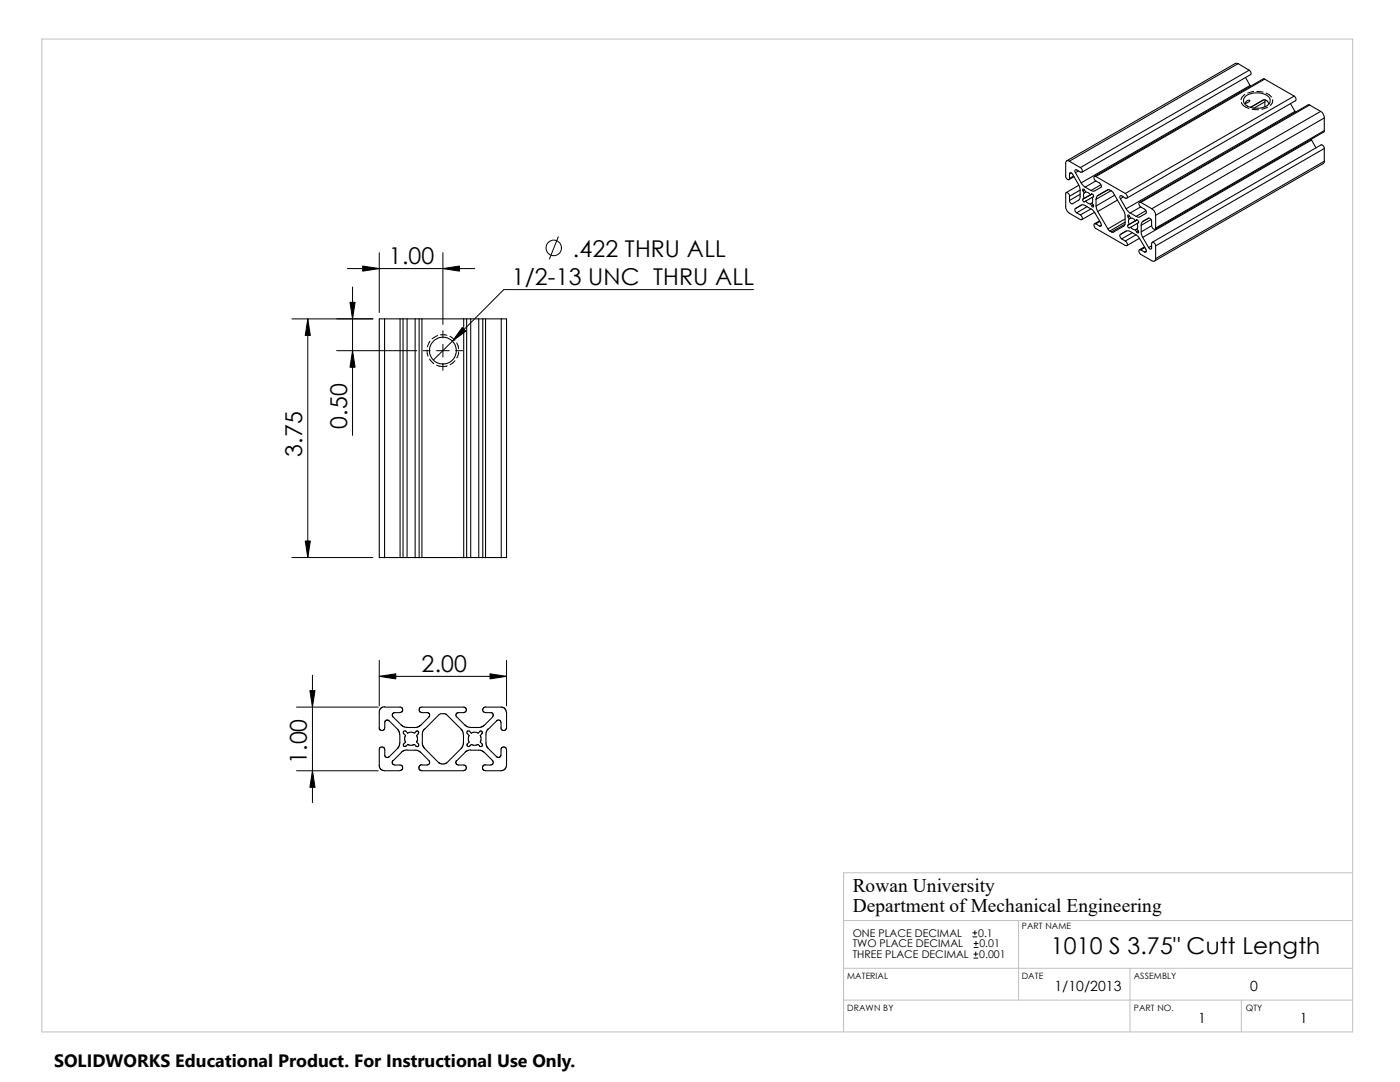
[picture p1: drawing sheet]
<svg xmlns="http://www.w3.org/2000/svg" width="279mm" height="216mm" viewBox="0 0 279 216" stroke-linecap="round" stroke-linejoin="round" font-family="sans-serif">
<path d="M8.3 7.8h261.7v198.1h-261.7zM270 174.2h-101.6v31.7M168.4 193.2h101.6M168.4 183.7h101.6M168.4 199.6h101.6M203.3 183.7v15.9M225.5 193.2v12.7M247.7 199.6v6.3" fill="none" stroke="#c0c0c0" stroke-width=".2"/>
<g fill="none" stroke="#000" stroke-width=".21">
<path d="M247.1 12.7h-.6l-33.6 19.4M247.1 12.7l-33.7 19.5M247.1 12.7l2.2 1.3M248.6 15.5l.9 1.6M248.7 19.1a3.8 3.8 0 0 1 4.7 .5 1.47 1.47 0 0 1-1.5 1.9 3.5 3.5 0 0 1-3.6-1 1.1 1.1 0 0 1 .4-1.4zM249.3 14l-33.7 19.4M249.3 14a.63 .63 0 0 1 .3 .9l-33.7 19.5M249.5 17.1l.1 .1M249.5 17.1l-33.7 19.4M252.1 20l.2-.1 .6 .3 .3 .5M252.4 15.8l-.3-.1-33.7 19.5M252.4 15.8l5.9 3.4"/>
<path d="M252.4 15.8l-33.7 19.4M252.5 19.9l-.1 .4M258.3 19.2a.67 .67 0 0 1 .2 .9l-33.6 19.4M258.3 19.2l-33.7 19.4M213.4 32.2l2.2 1.2M213.4 32.2a.43 .43 0 0 0-.5-.1 .43 .43 0 0 0-.2 .5v2.5a.49 .49 0 0 0 .2 .6 .49 .49 0 0 0 .5 0v-.1M213.4 34.7v.9M213.4 39.2v.8M213.4 34.7l.3-.2 .4 .3 1.3 2.4 .2 .7M213.4 39.2a.6 .6 0 0 0-.7-.7v2.7a1.82 1.82 0 0 0 .7 1.3l2.3 1.4a.53 .53 0 0 0 .3-.6 .53 .53 0 0 0-.4-.4M213.8 34.5l-.4 .2M214.2 35.1l-.8 .5"/>
<path d="M214.3 35.3l-1 .6M214.6 34.5l1.2 2M215.2 34.1l-.6 .4M215.3 37l-2.5 1.4M215.6 37.9l-.2 1.9-1.3 .8a.58 .58 0 0 1-.7-.6M215.6 37.9l-2.2 1.3M215.6 38.8l-2.2 1.2M215.6 33.4a.56 .56 0 0 1 .2 1l-.9-.5a.3 .3 0 0 0-.4 .2 .3 .3 0 0 0 .1 .4M215.8 36.5l.8 .8M216.2 39.7a.34 .34 0 0 0-.1 .4 .34 .34 0 0 0 .4 .2l.2-.2M216.2 38.1l.2 .4M216.4 38.5l-.2 .3 .2 .8"/>
<path d="M216.4 39.6l-.2 .1M216.5 37.9l.2 .4M216.5 37.9l-.3 .2M216.5 37.9l-.3-.2v.4M216.6 37.3l1.1 .7M216.7 38.3l-.3 .2M216.7 38.3l.5 .1 .4 .5M217.8 38.7l-.2 .2M217.8 38.7h.1M217.8 38.7a.37 .37 0 0 1 .4 .6M217.9 38.7l-.3 .2M217.9 38.7l-1.5 .9"/>
<path d="M217.9 38.7l-1.7 1M217.9 39.4l-1.2 .7M217.9 39.4l.2 .4-.2 .7M218.2 39.3l-.3 .1M218.2 39.2v.1M218.7 35.2a.31 .31 0 0 0-.4 .2 .31 .31 0 0 0 .1 .4l.3 .3M218.7 36.1l.8 .4a.59 .59 0 0 1 .2 .9l-1.3 .7-.7-.1M218.7 36.1l-2.1 1.2M218.7 35.2l5.9 3.4M218.7 39.8v1.3M218.7 39.8l.3-.7 2.4-1.3 .7 .5 2.3 3.9 .1 .8v1.7l-.1 .3-2.2 1.4-.4-.1M219.7 36.9l-2 1.1"/>
<path d="M221.7 38.1l-3 1.7M222.5 38.9l-3.8 2.2M223 39.9l-3.9 2.3M223.6 39.7l1.1 2M224.2 39.3l-.6 .4M224.6 38.6a.59 .59 0 0 1 .2 1l-1.2-.6-.1 .2 .1 .5M248.7 20.2l.3-.2h.4l-.2 .4-.6 .3zM249.6 21.4l2.5-1.4zM252.4 20.3l-2.2 1.3M252.4 20.3v1M257.6 20.7l.8 1.5M258.4 22.2l.1 .2"/>
<path d="M258.4 22.2l-33.7 19.5M261.4 21l-.3-.1-33.7 19.5M261.4 21l-33.7 19.4M261.4 21l2.2 1.2M261.7 27.8v.1M261.7 27.9l-33.7 19.5M261.7 27.9l.9 1.6M263.6 22.2l-33.7 19.5M263.6 22.2a1.64 1.64 0 0 1 .7 1.3M264.3 26.1l-.1 .2-33.7 19.5M264.3 32.2l-.2 .4-33.7 19.5M264.3 23.5l-33.7 19.5"/>
<path d="M264.3 23.5v2.6M264.3 29.6v2.6M264.3 26.1l-33.7 19.4M264.3 29.6l-33.7 19.5M264.3 32.2l-33.7 19.4M264.3 29.6a.65 .65 0 0 0-.6-.7l-33.7 19.4M214.6 41.6a.58 .58 0 0 0 .3 .9M214.6 41.6l1.6-.7 1.5 .8M214.9 42.5l.7 .4M215.8 40.9l-1.2 .7M216.7 40.1l.6 .5 .3 .1M217 41.2l-2.1 1.3"/>
<path d="M217.6 40.7l.2 .4M217.7 41.7l-2.1 1.2M217.7 41.7l.7 .5 1.3 2.3a.32 .32 0 0 1 .2 .4 .32 .32 0 0 1-.4 .2M217.9 40.5l.3 .4M217.9 40.5l-.3 .2M218.2 40.9v.4h-.2l-.2-.2M218.2 40.9l-.4 .2M218.4 42.4l-2.5 1.4M218.7 44.7l-.1-.1a.53 .53 0 0 0-.3 .5 .53 .53 0 0 0 .4 .5l5.9 3.4a.31 .31 0 0 0 .4-.1 .31 .31 0 0 0-.1-.5l-.3-.3M218.7 44.7l.8 .4M218.7 41.1l.4 1.1M219.1 42.2l2 3.5"/>
<path d="M219.4 44.1l-1 .6M219.5 44.2l-.8 .5M219.8 44.9l-.3 .2M221.1 45.7l.4 .4M221.5 46.1l.3 .2M223.9 47.7l.7 .4M224.5 44.7l-2.7 1.6M224.5 43.7l-3.4 2M224.5 44.3l-3 1.8M224.7 41.7l.9 .8M225.1 44.9a.34 .34 0 0 0 0 .4 .34 .34 0 0 0 .3 .2l.3-.2M225.1 43.3l.2 .4"/>
<path d="M225.3 43.7l-.1 .3 .1 .8-.2 .1M225.4 43.1l.3 .4M225.4 43.1l-.3 .2M225.4 43.1l-.3-.2v.4M225.6 42.5l1.1 .7M225.7 45.3l.4 .5 .5 .1M225.7 43.5l-.4 .2M225.7 43.5l.6 .2 .3 .4M226 46.4l-2.1 1.3M226.6 45.9l.2 .4M226.7 46.9l-2.1 1.2M226.7 46.9l-1.5-.8h-.5l-1.1 .7a.63 .63 0 0 0 .3 .9"/>
<path d="M226.7 46.9l.5 .3 1.5 2.5 .1 .5-.4 .1M226.8 43.9a.33 .33 0 0 1 .4 .2 .33 .33 0 0 1 0 .3M226.8 43.9l-.2 .2M226.9 43.9h-.1M226.9 43.9l-.3 .2M226.9 43.9l-1.8 1M226.9 44.6a.9 .9 0 0 1 0 1.1M226.9 45.7l.3 .4M226.9 45.7l-.3 .2M226.9 44.6l-1.2 .7M227.2 46.1v.3l-.4-.1M227.2 44.4l-.3 .2"/>
<path d="M227.2 44.4h.1M227.2 46.1l-.4 .2M227.4 47.5l-2.5 1.5M227.7 41.3l-2.1 1.2M227.7 40.4l2.2 1.3M227.7 49.9l.7 .4M227.7 40.4a.34 .34 0 0 0-.4 .2 .34 .34 0 0 0 .1 .4l.3 .3 .7 .4a.58 .58 0 0 1 .3 .9l-1.3 .7-.7-.1M227.7 49.9a.31 .31 0 0 0-.4 .1 .31 .31 0 0 0 .1 .4l.3 .4 2.2 1.2a.46 .46 0 0 0 .5 .1 .46 .46 0 0 0 .2-.5M227.8 45v1.3M227.8 46.3l.2 1.1M228 44.2l-.2 .8M228 44.2l1.2-.6a.58 .58 0 0 1 .6 .6v.8"/>
<path d="M228 47.4l1.2 2M228.4 49.3l-1 .5M228.5 49.4l-.8 .5M228.7 42l-2 1.2M228.8 50.1l-.4 .2M229.2 43.5l-1.2 .7M229.7 43.8l-1.9 1.2M229.8 45a.54 .54 0 0 0 .2 .6 .54 .54 0 0 0 .6 0v-.1M229.8 45l-2 1.3M229.8 49.1l-.6 .3M229.9 41.7a1.54 1.54 0 0 1 .7 1.3M230.6 49.1a.52 .52 0 0 0-.2-.6 .52 .52 0 0 0-.5 0l-.1 1.2h-.2l-.4-.3"/>
<path d="M230.6 43v2.5M230.6 49.1v2.5M76.8 63.6v47.7M76.8 63.6h3M76.8 63.6h-1.1v47.7h1.1M79.8 63.6h.6M79.8 63.6v47.7M80.4 63.6h.8M80.4 63.6v47.7M81.2 63.6h1.6M81.2 63.6v47.7M82.8 63.6h.9"/>
<path d="M82.8 63.6v47.7M83.7 63.6h.5M83.7 63.6v47.7M84.2 63.6h8.3M84.2 63.6v47.7M92.5 63.6h.6M92.5 63.6v47.7M93.1 63.6h.8M93.1 63.6v47.7M93.9 63.6h1.6M93.9 63.6v47.7M95.5 63.6h.9"/>
<path d="M95.5 63.6v47.7M96.4 63.6h.5M96.4 63.6v47.7M96.9 63.6h3.1M96.9 63.6v47.7M100 63.6v47.7M100 63.6h1.1v47.7h-1.1M76.8 111.3h3M79.8 111.3h.6M80.4 111.3h.8M81.2 111.3h1.6M82.8 111.3h.9"/>
<path d="M83.7 111.3h.5M84.2 111.3h8.3M92.5 111.3h.6M93.1 111.3h.8M93.9 111.3h1.6M95.5 111.3h.9M96.4 111.3h.5M96.9 111.3h3.1M75.6 152.7l.3 .7 .6 .4h3.3M76.8 141.1h3.2l.3 .2 .1 .3-.2 .5-1.5 .1-.4 .4v.3l1.8 1.8M76.8 141l-.8 .3-.3 .5v3.4M76.8 150.7l-.1-1.5-.5-.2-.3 .1-.2 .3v3.3"/>
<path d="M77.6 143.8l-.3-.2-.5 .3v1.3l-.2 .5-.6 .1-.2-.2-.2-.4M77.7 143.8l1.8 1.9 .2 .3 .1 2.6-.3 .6-1.8 1.8-.6 .1-.3-.4M78.4 151.8l-.2 .3 .3 .5 1.5 .1 .3 .1v.6l-.1 .2-.4 .2M81.2 149.7l2.2 .1 .5 .2 1.8 1.8 .1 .3-.2 .4-1.4 .2M81.2 149.6l-.9 .3-1.9 1.9M81.3 148.5l.5 .2 .9-.2 .3 .3M83.4 146.4l.1-.3a.27 .27 0 0 0-.2-.3 .27 .27 0 0 0-.3 .2l-.3 .3-.9-.2-.4 .2-.5-.4a.32 .32 0 0 0-.4 .1 .32 .32 0 0 0 .1 .4l.3 .4-.2 .6 .2 .7-.4 .4v.2l.1 .2 .3 .1 .5-.5M83.5 146.4l-.4 .4 .2 .4-.2 .9 .5 .5a.33 .33 0 0 1-.2 .4 .33 .33 0 0 1-.4-.2M84.2 141.1h8.5l.3 .2 .1 .3-.2 .5-1.7 .1-.2 .3v.3l1.8 1.9M84.2 152.6l-.3 .1-.3 .5 .3 .5 .3 .1h8.3M84.2 141.1l-.4 .1-.1 .2v.6l.5 .2h1.3l.3 .5-.2 .3M84.7 145.5l-.4 .7 .1 2.6 .1 .3 3.1 3.1"/>
<path d="M85.6 143l-1.6 1.7-.7 .4h-2.4l-.8-.4M89.1 142.6l-.3-.2-1 .1-3 3M89.2 142.6l3 3.1 .3 .9M91.1 151.8l-.2 .3 .3 .5 1.5 .1 .3 .1v.6l-.1 .2-.4 .2M92.5 146.6v2l-.3 .6-3.2 3.1-.8 .1-.6-.2M93.9 149.7h2l.7 .5M93.9 149.6l-.9 .3-1.9 1.9M96.1 146.4l.1-.3a.27 .27 0 0 0-.2-.3 .27 .27 0 0 0-.3 .2l-.3 .3-.9-.2-.4 .2-.5-.5h-.3l-.1 .2v.3l.4 .5-.2 .6 .2 .7-.4 .4v.3a.31 .31 0 0 0 .6 0l.3-.3M96.2 146.4l-.4 .4 .2 .4-.2 .9 .5 .5a.33 .33 0 0 1-.2 .4 .33 .33 0 0 1-.4-.2l-.3-.3-.4 .2-1-.2M96.7 150.2l1.7 1.6 .1 .3-.4 .5-1.2 .1M96.9 141.1h3.4l.6 .4 .1 .6M96.9 141.1l-.4 .1-.1 .2v.6l.5 .2h1.3l.3 .5-.2 .3"/>
<path d="M97.4 145.5l-.4 .7v2.5l.2 .4 1.9 1.9M98.3 143l-1.6 1.7-.7 .4h-2.4l-.8-.4M99.1 151l.4 .2 .4-.3 .1-1.5 .2-.3 .3-.1 .5 .2 .1 .4v3.1l-.4 .8-.7 .3h-3.4l-.3-.4v-.4l.3-.3 .3-.1M100 145.2l-.1-1.2-.5-.4-.2 .1-1.7 1.8M101.1 142.1l-.1 3.3-.1 .3-.4 .1-.3-.1-.3-.5"/>
<circle cx="88.4" cy="70" r="2.68"/>
</g>
<g fill="none" stroke="#000" stroke-width=".2">
<path d="M247.6 19.8h.1M248.4 18.8l-.5 .6-.2 .4M250.2 18.2l-1.2 .4M250.8 18.2l1.3 .2M252.7 18.6l.6 .3 .4 .4M254 19.9a.96 .96 0 0 1-.5 1.1M247.7 20.4a1.94 1.94 0 0 0 1.6 1.2M249.9 21.8l1.3 .1M253 21.4l-1.2 .4M69.3 53.6h25.4M70.4 57.3v29.6M75.7 50.4v12"/>
<path d="M88.4 50.4v14.3M111.4 47.2l-1.8 4.5M150.4 57.8h-49.9l-14 14M58.3 63.6h16.1M61.4 63.6v47.7M67.2 70h16M84.5 70h1.4M85.2 69.8l.2 1.3M85.7 71.6l.9 1M85.8 68.1l-.5 1.1M87.1 72.9a2.56 2.56 0 0 0 2.1 .1M87.1 70h2.6"/>
<path d="M87.3 66.9l-1.1 .7M87.9 66.8l1.3 .1M88.4 66v1.4M88.4 68.7v2.5M88.4 72.5v1.4M89.8 67.1l1 .8M90.8 72l-1 .8M90.9 70h1.4M91.1 68.4l.4 1.2M91.5 70.2l-.4 1.2M58.3 111.3h16.1M62.4 134.7v25.4"/>
<path d="M75.7 131.8v9M75.7 135h25.4M101.1 131.8v9M59.2 153.8h16.3M59.2 141.1h16.3M194.1 186.9h.8M194.1 186.1h.8M194.4 191.2h.8M194.4 190.4h.8M194.4 189.1h.8M194.4 188.3h.8M194.6 185.7v.8"/>
<path d="M194.7 189.9v.9M194.8 187.8v.8"/>
<circle cx="110.5" cy="49.5" r="1.55"/>
</g>
<path d="M72.4 53.1l3.3 .5-3.3 .5zM88.4 53.6l3.3-.5v1zM61.4 63.6l.5 3.3h-1zM70.4 70l.5 3.3h-1.1zM69.8 60.3h1.1l-.5 3.3zM92.2 65.4l.8 .7-2.7 2zM60.9 107.9h1l-.5 3.4zM75.7 135l3.3-.5v1zM97.8 134.5l3.3 .5-3.3 .5zM61.8 137.8h1.1l-.5 3.3zM62.4 153.8l.5 3.3h-1.1z" fill="#000" stroke="#000" stroke-width=".2"/>
<path d="M10.8 209.2h104.1v6.7h-104.1z" fill="#fff"/>
<g font-size="4.6">
<text x="77.6" y="52.7">1.00</text>
<text x="114.3" y="51.3">.422 THRU ALL</text>
<text x="102.2" y="56.9">1/2-13 UNC THRU ALL</text>
<text x="69.3" y="85.6" transform="rotate(-90 69.3 85.6)">0.50</text>
<text x="60.3" y="91.1" transform="rotate(-90 60.3 91.1)">3.75</text>
<text x="84.1" y="134">2.00</text>
<text x="61.3" y="152.5" transform="rotate(-90 61.3 152.5)">1.00</text>
<text x="209.7" y="190.4">1010 S 3.75&quot; Cutt Length</text>
</g>
<g font-size="3.9">
<text x="170.2" y="178.1">Rowan University</text>
<text x="170.2" y="181.9">Department of Mechanical Engineering</text>
</g>
<text font-size="3.6" x="10.8" y="213">SOLIDWORKS Educational Product. For Instructional Use Only.</text>
<g font-size="2.8">
<text x="210.4" y="197.7">1/10/2013</text>
<text x="249.5" y="197.7">0</text>
<text x="239.1" y="204.2">1</text>
<text x="259.4" y="204.2">1</text>
</g>
<g font-size="2.1">
<text x="170.2" y="186.9">ONE PLACE DECIMAL</text>
<text x="170.2" y="189.1">TWO PLACE DECIMAL</text>
<text x="170.2" y="191.2">THREE PLACE DECIMAL</text>
<text x="195.2" y="186.9">0.1</text>
<text x="195.4" y="191.2">0.001</text>
<text x="195.5" y="189.1">0.01</text>
</g>
<g font-size="1.7">
<text x="203.9" y="185.3">PART NAME</text>
<text x="169.1" y="195.3">MATERIAL</text>
<text x="203.9" y="195.3">DATE</text>
<text x="226.3" y="195.3">ASSEMBLY</text>
<text x="169.1" y="201.8">DRAWN BY</text>
<text x="226.3" y="201.8">PART NO.</text>
<text x="248.6" y="201.8">QTY</text>
</g>
</svg>
